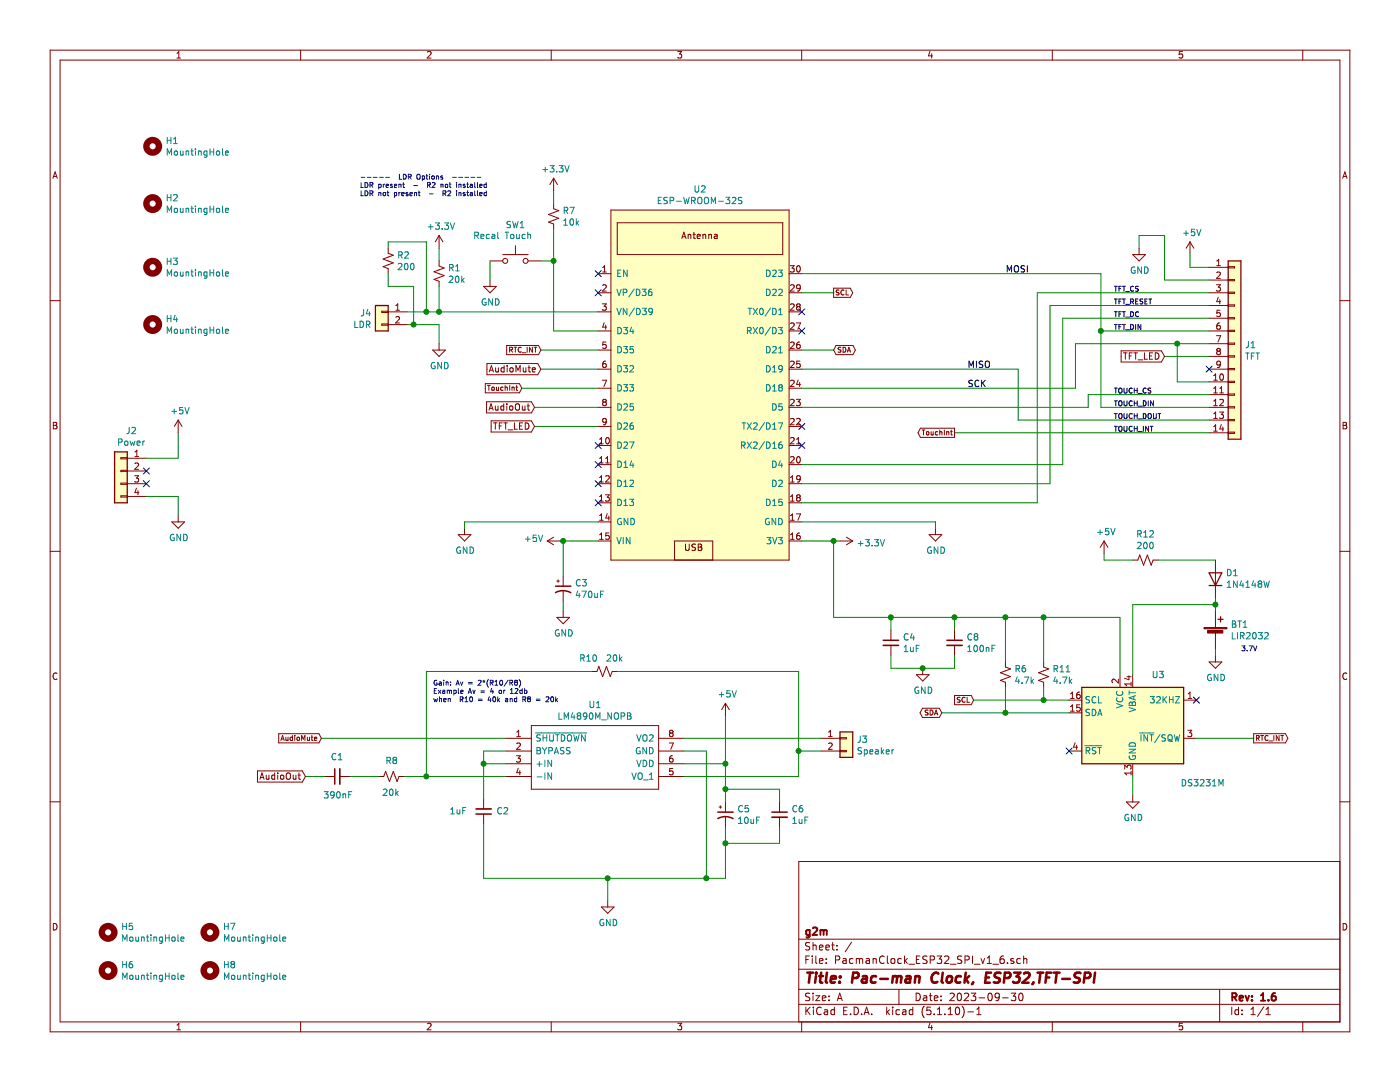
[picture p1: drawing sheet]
EESchema Schematic File Version 4
EELAYER 30 0
EELAYER END
$Descr A 11000 8500
encoding utf-8
Sheet 1 1
Title "Pac-man Clock, ESP32,TFT-SPI"
Date "2023-09-30"
Rev "1.6"
Comp "g2m"
Comment1 ""
Comment2 ""
Comment3 ""
Comment4 ""
$EndDescr
$Comp
L ESP32-DEVKITC:ESP-WROOM-32S U2
U 1 1
P 4800 2150
F 0 "U2" H 5500 2815 50  0000 C CNN
F 1 "ESP-WROOM-32S" H 5500 2724 50  0000 C CNN
F 2 "ESP32-Footprints:ESP-WROOM-32S" H 5950 1300 50  0001 C CNN
F 3 "" H 5950 1300 50  0001 C CNN
	1    4800 2150
	1    0    0    -1  
$EndComp
$Comp
L Connector_Generic:Conn_01x14 J1
U 1 1
P 9700 2700
F 0 "J1" H 9780 2692 50  0000 L CNN
F 1 "TFT" H 9780 2601 50  0000 L CNN
F 2 "Connector_PinSocket_2.54mm:PinSocket_1x14_P2.54mm_Vertical" H 9700 2700 50  0001 C CNN
F 3 "~" H 9700 2700 50  0001 C CNN
	1    9700 2700
	1    0    0    -1  
$EndComp
Wire Wire Line
	9500 2300 8150 2300
Wire Wire Line
	8150 2300 8150 3950
Wire Wire Line
	8150 3950 6300 3950
Wire Wire Line
	8250 2400 8250 3800
Wire Wire Line
	8250 3800 6300 3800
Wire Wire Line
	9500 2500 8350 2500
Wire Wire Line
	8350 2500 8350 3650
Wire Wire Line
	8350 3650 6300 3650
Wire Wire Line
	8250 2400 9500 2400
Wire Wire Line
	9500 2600 8650 2600
Wire Wire Line
	8650 2600 8650 2150
Wire Wire Line
	8650 2150 6300 2150
Wire Wire Line
	9500 2700 9250 2700
Wire Wire Line
	8450 2700 8450 3050
Wire Wire Line
	8450 3050 6300 3050
Wire Wire Line
	9500 3000 9250 3000
Wire Wire Line
	9250 3000 9250 2700
Connection ~ 9250 2700
Wire Wire Line
	9250 2700 8450 2700
Wire Wire Line
	9500 3100 8550 3100
Wire Wire Line
	8550 3100 8550 3200
Wire Wire Line
	8550 3200 6300 3200
Wire Wire Line
	9500 3200 8650 3200
Wire Wire Line
	8650 3200 8650 2600
Connection ~ 8650 2600
Wire Wire Line
	9500 3300 8000 3300
Wire Wire Line
	8000 3300 8000 2900
Wire Wire Line
	8000 2900 6300 2900
Text GLabel 9150 2800 0    50   Input ~ 0
TFT_LED
Wire Wire Line
	9500 2800 9150 2800
Text GLabel 4200 3350 0    50   Input ~ 0
TFT_LED
Wire Wire Line
	4700 3350 4200 3350
$Comp
L Device:R_Small_US R1
U 1 1
P 3450 2150
F 0 "R1" H 3518 2196 50  0000 L CNN
F 1 "20k" H 3518 2105 50  0000 L CNN
F 2 "Resistor_SMD:R_0805_2012Metric_Pad1.20x1.40mm_HandSolder" H 3450 2150 50  0001 C CNN
F 3 "~" H 3450 2150 50  0001 C CNN
	1    3450 2150
	1    0    0    -1  
$EndComp
Wire Wire Line
	3450 2450 3450 2250
Wire Wire Line
	3450 2450 4700 2450
$Comp
L power:GND #PWR03
U 1 1
P 3450 2700
F 0 "#PWR03" H 3450 2450 50  0001 C CNN
F 1 "GND" H 3455 2527 50  0000 C CNN
F 2 "" H 3450 2700 50  0001 C CNN
F 3 "" H 3450 2700 50  0001 C CNN
	1    3450 2700
	1    0    0    -1  
$EndComp
$Comp
L power:+3.3V #PWR02
U 1 1
P 3450 1950
F 0 "#PWR02" H 3450 1800 50  0001 C CNN
F 1 "+3.3V" H 3465 2123 50  0000 C CNN
F 2 "" H 3450 1950 50  0001 C CNN
F 3 "" H 3450 1950 50  0001 C CNN
	1    3450 1950
	1    0    0    -1  
$EndComp
Wire Wire Line
	3450 1950 3450 2050
$Comp
L Device:C_Small C1
U 1 1
P 2650 6100
F 0 "C1" V 2800 6050 50  0000 L CNN
F 1 "390nF" V 2500 5975 50  0000 L CNN
F 2 "Capacitor_SMD:C_0805_2012Metric_Pad1.18x1.45mm_HandSolder" H 2650 6100 50  0001 C CNN
F 3 "~" H 2650 6100 50  0001 C CNN
	1    2650 6100
	0    -1   -1   0   
$EndComp
$Comp
L Device:C_Small C2
U 1 1
P 3800 6375
F 0 "C2" H 3650 6375 50  0000 C CNN
F 1 "1uF" H 4000 6375 50  0000 C CNN
F 2 "Capacitor_SMD:C_1206_3216Metric_Pad1.33x1.80mm_HandSolder" H 3800 6375 50  0001 C CNN
F 3 "~" H 3800 6375 50  0001 C CNN
	1    3800 6375
	-1   0    0    1   
$EndComp
$Comp
L power:+5V #PWR08
U 1 1
P 5700 5625
F 0 "#PWR08" H 5700 5475 50  0001 C CNN
F 1 "+5V" H 5715 5798 50  0000 C CNN
F 2 "" H 5700 5625 50  0001 C CNN
F 3 "" H 5700 5625 50  0001 C CNN
	1    5700 5625
	1    0    0    -1  
$EndComp
Text GLabel 4200 3200 0    50   Input ~ 0
AudioOut
Wire Wire Line
	4700 3200 4200 3200
Text GLabel 2400 6100 0    50   Input ~ 0
AudioOut
$Comp
L power:GND #PWR01
U 1 1
P 4775 7075
F 0 "#PWR01" H 4775 6825 50  0001 C CNN
F 1 "GND" H 4780 6902 50  0000 C CNN
F 2 "" H 4775 7075 50  0001 C CNN
F 3 "" H 4775 7075 50  0001 C CNN
	1    4775 7075
	1    0    0    -1  
$EndComp
$Comp
L power:GND #PWR04
U 1 1
P 3650 4150
F 0 "#PWR04" H 3650 3900 50  0001 C CNN
F 1 "GND" H 3655 3977 50  0000 C CNN
F 2 "" H 3650 4150 50  0001 C CNN
F 3 "" H 3650 4150 50  0001 C CNN
	1    3650 4150
	1    0    0    -1  
$EndComp
$Comp
L power:GND #PWR013
U 1 1
P 7350 4150
F 0 "#PWR013" H 7350 3900 50  0001 C CNN
F 1 "GND" H 7355 3977 50  0000 C CNN
F 2 "" H 7350 4150 50  0001 C CNN
F 3 "" H 7350 4150 50  0001 C CNN
	1    7350 4150
	1    0    0    -1  
$EndComp
Wire Wire Line
	6300 4100 7350 4100
Wire Wire Line
	7350 4100 7350 4150
Wire Wire Line
	4700 4100 3650 4100
Wire Wire Line
	3650 4100 3650 4150
$Comp
L power:+5V #PWR09
U 1 1
P 4400 4250
F 0 "#PWR09" H 4400 4100 50  0001 C CNN
F 1 "+5V" V 4415 4378 50  0000 L CNN
F 2 "" H 4400 4250 50  0001 C CNN
F 3 "" H 4400 4250 50  0001 C CNN
	1    4400 4250
	0    -1   -1   0   
$EndComp
$Comp
L power:+3.3V #PWR012
U 1 1
P 6600 4250
F 0 "#PWR012" H 6600 4100 50  0001 C CNN
F 1 "+3.3V" V 6615 4378 50  0000 L CNN
F 2 "" H 6600 4250 50  0001 C CNN
F 3 "" H 6600 4250 50  0001 C CNN
	1    6600 4250
	0    1    1    0   
$EndComp
Wire Wire Line
	4700 4250 4425 4250
Wire Wire Line
	6300 4250 6550 4250
NoConn ~ 4700 3950
NoConn ~ 4700 3800
NoConn ~ 4700 3650
NoConn ~ 6300 3500
NoConn ~ 6300 3350
NoConn ~ 6300 2600
NoConn ~ 6300 2450
Text Label 7900 2150 0    50   ~ 0
MOSI
Text Label 7600 2900 0    50   ~ 0
MISO
Text Label 7600 3050 0    50   ~ 0
SCK
Text Label 8750 2300 0    39   ~ 0
TFT_CS
Text Label 8750 2400 0    39   ~ 0
TFT_RESET
Text Label 8750 3100 0    39   ~ 0
TOUCH_CS
NoConn ~ 9500 2900
$Comp
L power:+5V #PWR015
U 1 1
P 9350 2000
F 0 "#PWR015" H 9350 1850 50  0001 C CNN
F 1 "+5V" H 9365 2173 50  0000 C CNN
F 2 "" H 9350 2000 50  0001 C CNN
F 3 "" H 9350 2000 50  0001 C CNN
	1    9350 2000
	1    0    0    -1  
$EndComp
Wire Wire Line
	9500 2100 9350 2100
Wire Wire Line
	9350 2100 9350 2000
$Comp
L power:GND #PWR014
U 1 1
P 8950 1950
F 0 "#PWR014" H 8950 1700 50  0001 C CNN
F 1 "GND" H 8955 1777 50  0000 C CNN
F 2 "" H 8950 1950 50  0001 C CNN
F 3 "" H 8950 1950 50  0001 C CNN
	1    8950 1950
	1    0    0    -1  
$EndComp
Wire Wire Line
	9500 2200 9150 2200
Wire Wire Line
	9150 2200 9150 1850
Wire Wire Line
	9150 1850 8950 1850
Wire Wire Line
	8950 1850 8950 1950
$Comp
L power:+5V #PWR017
U 1 1
P 1400 3400
F 0 "#PWR017" H 1400 3250 50  0001 C CNN
F 1 "+5V" H 1415 3573 50  0000 C CNN
F 2 "" H 1400 3400 50  0001 C CNN
F 3 "" H 1400 3400 50  0001 C CNN
	1    1400 3400
	1    0    0    -1  
$EndComp
$Comp
L Connector_Generic:Conn_01x02 J3
U 1 1
P 6650 5800
F 0 "J3" H 6730 5792 50  0000 L CNN
F 1 "Speaker" H 6730 5701 50  0000 L CNN
F 2 "Connector_JST:JST_XH_B2B-XH-A_1x02_P2.50mm_Vertical" H 6650 5800 50  0001 C CNN
F 3 "~" H 6650 5800 50  0001 C CNN
	1    6650 5800
	1    0    0    -1  
$EndComp
Text GLabel 4250 2900 0    50   Input ~ 0
AudioMute
Wire Wire Line
	4700 2900 4250 2900
Wire Wire Line
	9500 3400 7500 3400
Text Label 8750 3400 0    39   ~ 0
TOUCH_INT
Text Label 8750 3300 0    39   ~ 0
TOUCH_DOUT
Text Label 8750 3200 0    39   ~ 0
TOUCH_DIN
Text Label 8750 2500 0    39   ~ 0
TFT_DC
Text Label 8750 2600 0    39   ~ 0
TFT_DIN
$Comp
L Connector_Generic:Conn_01x02 J4
U 1 1
P 3000 2450
F 0 "J4" H 3080 2442 50  0000 L CNN
F 1 "LDR" H 3080 2351 50  0000 L CNN
F 2 "Connector_JST:JST_XH_B2B-XH-A_1x02_P2.50mm_Vertical" H 3000 2450 50  0001 C CNN
F 3 "~" H 3000 2450 50  0001 C CNN
	1    3000 2450
	-1   0    0    -1  
$EndComp
Wire Wire Line
	3200 2450 3350 2450
Connection ~ 3450 2450
Wire Wire Line
	3200 2550 3250 2550
Wire Wire Line
	3450 2550 3450 2700
$Comp
L Mechanical:MountingHole H4
U 1 1
P 1200 2550
F 0 "H4" H 1300 2596 50  0000 L CNN
F 1 "MountingHole" H 1300 2505 50  0000 L CNN
F 2 "MountingHole:MountingHole_2.7mm_M2.5_DIN965" H 1200 2550 50  0001 C CNN
F 3 "~" H 1200 2550 50  0001 C CNN
	1    1200 2550
	1    0    0    -1  
$EndComp
$Comp
L Mechanical:MountingHole H3
U 1 1
P 1200 2100
F 0 "H3" H 1300 2146 50  0000 L CNN
F 1 "MountingHole" H 1300 2055 50  0000 L CNN
F 2 "MountingHole:MountingHole_2.7mm_M2.5_DIN965" H 1200 2100 50  0001 C CNN
F 3 "~" H 1200 2100 50  0001 C CNN
	1    1200 2100
	1    0    0    -1  
$EndComp
$Comp
L Mechanical:MountingHole H2
U 1 1
P 1200 1600
F 0 "H2" H 1300 1646 50  0000 L CNN
F 1 "MountingHole" H 1300 1555 50  0000 L CNN
F 2 "MountingHole:MountingHole_2.7mm_M2.5_DIN965" H 1200 1600 50  0001 C CNN
F 3 "~" H 1200 1600 50  0001 C CNN
	1    1200 1600
	1    0    0    -1  
$EndComp
$Comp
L Mechanical:MountingHole H1
U 1 1
P 1200 1150
F 0 "H1" H 1300 1196 50  0000 L CNN
F 1 "MountingHole" H 1300 1105 50  0000 L CNN
F 2 "MountingHole:MountingHole_2.7mm_M2.5_DIN965" H 1200 1150 50  0001 C CNN
F 3 "~" H 1200 1150 50  0001 C CNN
	1    1200 1150
	1    0    0    -1  
$EndComp
$Comp
L Mechanical:MountingHole H5
U 1 1
P 850 7325
F 0 "H5" H 950 7371 50  0000 L CNN
F 1 "MountingHole" H 950 7280 50  0000 L CNN
F 2 "MountingHole:MountingHole_2.7mm_M2.5_DIN965" H 850 7325 50  0001 C CNN
F 3 "~" H 850 7325 50  0001 C CNN
	1    850  7325
	1    0    0    -1  
$EndComp
$Comp
L Mechanical:MountingHole H7
U 1 1
P 1650 7325
F 0 "H7" H 1750 7371 50  0000 L CNN
F 1 "MountingHole" H 1750 7280 50  0000 L CNN
F 2 "MountingHole:MountingHole_2.7mm_M2.5_DIN965" H 1650 7325 50  0001 C CNN
F 3 "~" H 1650 7325 50  0001 C CNN
	1    1650 7325
	1    0    0    -1  
$EndComp
$Comp
L Mechanical:MountingHole H6
U 1 1
P 850 7625
F 0 "H6" H 950 7671 50  0000 L CNN
F 1 "MountingHole" H 950 7580 50  0000 L CNN
F 2 "MountingHole:MountingHole_2.7mm_M2.5_DIN965" H 850 7625 50  0001 C CNN
F 3 "~" H 850 7625 50  0001 C CNN
	1    850  7625
	1    0    0    -1  
$EndComp
$Comp
L Mechanical:MountingHole H8
U 1 1
P 1650 7625
F 0 "H8" H 1750 7671 50  0000 L CNN
F 1 "MountingHole" H 1750 7580 50  0000 L CNN
F 2 "MountingHole:MountingHole_2.7mm_M2.5_DIN965" H 1650 7625 50  0001 C CNN
F 3 "~" H 1650 7625 50  0001 C CNN
	1    1650 7625
	1    0    0    -1  
$EndComp
NoConn ~ 4700 3500
$Comp
L Connector_Generic:Conn_01x04 J2
U 1 1
P 950 3700
F 0 "J2" H 868 4017 50  0000 C CNN
F 1 "Power" H 868 3926 50  0000 C CNN
F 2 "Connector_JST:JST_XH_B4B-XH-A_1x04_P2.50mm_Vertical" H 950 3700 50  0001 C CNN
F 3 "~" H 950 3700 50  0001 C CNN
	1    950  3700
	-1   0    0    -1  
$EndComp
Wire Wire Line
	1150 3600 1400 3600
Wire Wire Line
	1400 3600 1400 3400
$Comp
L power:GND #PWR016
U 1 1
P 1400 4050
F 0 "#PWR016" H 1400 3800 50  0001 C CNN
F 1 "GND" H 1405 3877 50  0000 C CNN
F 2 "" H 1400 4050 50  0001 C CNN
F 3 "" H 1400 4050 50  0001 C CNN
	1    1400 4050
	1    0    0    -1  
$EndComp
Wire Wire Line
	1150 3900 1400 3900
Wire Wire Line
	1400 3900 1400 4050
NoConn ~ 1150 3700
NoConn ~ 1150 3800
NoConn ~ 4700 2150
$Comp
L Switch:SW_Push SW1
U 1 1
P 4050 2050
F 0 "SW1" H 4050 2335 50  0000 C CNN
F 1 "Recal Touch" H 3950 2250 50  0000 C CNN
F 2 "Tactile-switch:FSM2JRT_gm" H 4050 2250 50  0001 C CNN
F 3 "~" H 4050 2250 50  0001 C CNN
	1    4050 2050
	1    0    0    -1  
$EndComp
$Comp
L power:GND #PWR06
U 1 1
P 3850 2200
F 0 "#PWR06" H 3850 1950 50  0001 C CNN
F 1 "GND" H 3855 2027 50  0000 C CNN
F 2 "" H 3850 2200 50  0001 C CNN
F 3 "" H 3850 2200 50  0001 C CNN
	1    3850 2200
	1    0    0    -1  
$EndComp
$Comp
L Device:R_Small_US R7
U 1 1
P 4350 1700
F 0 "R7" H 4418 1746 50  0000 L CNN
F 1 "10k" H 4418 1655 50  0000 L CNN
F 2 "Resistor_SMD:R_0805_2012Metric_Pad1.20x1.40mm_HandSolder" H 4350 1700 50  0001 C CNN
F 3 "~" H 4350 1700 50  0001 C CNN
	1    4350 1700
	1    0    0    -1  
$EndComp
$Comp
L power:+3.3V #PWR021
U 1 1
P 4350 1500
F 0 "#PWR021" H 4350 1350 50  0001 C CNN
F 1 "+3.3V" H 4365 1673 50  0000 C CNN
F 2 "" H 4350 1500 50  0001 C CNN
F 3 "" H 4350 1500 50  0001 C CNN
	1    4350 1500
	1    0    0    -1  
$EndComp
Wire Wire Line
	4350 1500 4350 1600
Wire Wire Line
	4350 1800 4350 2050
Wire Wire Line
	4250 2050 4350 2050
Wire Wire Line
	3850 2050 3850 2200
Wire Wire Line
	4700 2600 4350 2600
Wire Wire Line
	4350 2600 4350 2050
Connection ~ 4350 2050
NoConn ~ 4700 2300
Connection ~ 3350 2450
Wire Wire Line
	3350 2450 3450 2450
Wire Wire Line
	3250 2250 3250 2550
Connection ~ 3250 2550
Wire Wire Line
	3250 2550 3450 2550
$Comp
L Device:R_Small_US R8
U 1 1
P 3075 6100
F 0 "R8" V 2950 6050 50  0000 L CNN
F 1 "20k" V 3200 6025 50  0000 L CNN
F 2 "Resistor_SMD:R_0805_2012Metric_Pad1.20x1.40mm_HandSolder" H 3075 6100 50  0001 C CNN
F 3 "~" H 3075 6100 50  0001 C CNN
	1    3075 6100
	0    1    1    0   
$EndComp
$Comp
L Device:R_Small_US R10
U 1 1
P 4750 5275
F 0 "R10" V 4850 5325 50  0000 L CNN
F 1 "20k" V 4850 5125 50  0000 L CNN
F 2 "Resistor_SMD:R_0805_2012Metric_Pad1.20x1.40mm_HandSolder" H 4750 5275 50  0001 C CNN
F 3 "~" H 4750 5275 50  0001 C CNN
	1    4750 5275
	0    -1   -1   0   
$EndComp
$Comp
L Timer_RTC:DS3231M U3
U 1 1
P 8900 5700
F 0 "U3" H 9100 6100 50  0000 C CNN
F 1 "DS3231M" H 9450 5250 50  0000 C CNN
F 2 "Package_SO:SOIC-16W_7.5x10.3mm_P1.27mm" H 8900 5100 50  0001 C CNN
F 3 "http://datasheets.maximintegrated.com/en/ds/DS3231.pdf" H 9170 5750 50  0001 C CNN
	1    8900 5700
	1    0    0    -1  
$EndComp
$Comp
L Device:Battery_Cell BT1
U 1 1
P 9550 5000
F 0 "BT1" H 9668 5096 50  0000 L CNN
F 1 "LIR2032" H 9668 5005 50  0000 L CNN
F 2 "KiCab_g2m_Lib:2032BatteryHolderHoriz" V 9550 5060 50  0001 C CNN
F 3 "~" V 9550 5060 50  0001 C CNN
	1    9550 5000
	1    0    0    -1  
$EndComp
$Comp
L Device:R_Small_US R12
U 1 1
P 9000 4400
F 0 "R12" V 8795 4400 50  0000 C CNN
F 1 "200" V 8886 4400 50  0000 C CNN
F 2 "Resistor_SMD:R_0805_2012Metric_Pad1.20x1.40mm_HandSolder" H 9000 4400 50  0001 C CNN
F 3 "~" H 9000 4400 50  0001 C CNN
	1    9000 4400
	0    1    1    0   
$EndComp
Wire Wire Line
	9550 4700 9550 4750
Wire Wire Line
	6550 4250 6550 4850
Wire Wire Line
	6550 4850 7000 4850
Wire Wire Line
	8800 4850 8800 5300
Connection ~ 6550 4250
Wire Wire Line
	6550 4250 6600 4250
$Comp
L power:GND #PWR0101
U 1 1
P 8900 6250
F 0 "#PWR0101" H 8900 6000 50  0001 C CNN
F 1 "GND" H 8905 6077 50  0000 C CNN
F 2 "" H 8900 6250 50  0001 C CNN
F 3 "" H 8900 6250 50  0001 C CNN
	1    8900 6250
	1    0    0    -1  
$EndComp
Wire Wire Line
	8900 6100 8900 6250
$Comp
L Device:R_Small_US R11
U 1 1
P 8200 5300
F 0 "R11" H 8268 5346 50  0000 L CNN
F 1 "4.7k" H 8268 5255 50  0000 L CNN
F 2 "Resistor_SMD:R_0805_2012Metric_Pad1.20x1.40mm_HandSolder" H 8200 5300 50  0001 C CNN
F 3 "~" H 8200 5300 50  0001 C CNN
	1    8200 5300
	1    0    0    -1  
$EndComp
$Comp
L Device:R_Small_US R6
U 1 1
P 7900 5300
F 0 "R6" H 7968 5346 50  0000 L CNN
F 1 "4.7k" H 7968 5255 50  0000 L CNN
F 2 "Resistor_SMD:R_0805_2012Metric_Pad1.20x1.40mm_HandSolder" H 7900 5300 50  0001 C CNN
F 3 "~" H 7900 5300 50  0001 C CNN
	1    7900 5300
	1    0    0    -1  
$EndComp
Wire Wire Line
	8200 5200 8200 4850
Connection ~ 8200 4850
Wire Wire Line
	8200 4850 8800 4850
Wire Wire Line
	7900 5200 7900 4850
Connection ~ 7900 4850
Wire Wire Line
	7900 4850 8200 4850
Wire Wire Line
	8400 5500 8200 5500
Wire Wire Line
	8200 5500 8200 5400
Wire Wire Line
	8400 5600 7900 5600
Wire Wire Line
	7900 5600 7900 5400
Text GLabel 9850 5800 2    39   Output ~ 0
RTC_INT
Wire Wire Line
	9400 5800 9850 5800
Text GLabel 4250 2750 0    39   Input ~ 0
RTC_INT
Wire Wire Line
	4250 2750 4700 2750
Text GLabel 6550 2300 2    39   Output ~ 0
SCL
Wire Wire Line
	6300 2300 6550 2300
Text GLabel 6550 2750 2    39   BiDi ~ 0
SDA
Wire Wire Line
	6300 2750 6550 2750
Text GLabel 7650 5500 0    39   Input ~ 0
SCL
Text GLabel 7400 5600 0    39   BiDi ~ 0
SDA
Wire Wire Line
	7650 5500 8200 5500
Connection ~ 8200 5500
Wire Wire Line
	7400 5600 7900 5600
Connection ~ 7900 5600
$Comp
L Device:C_Small C8
U 1 1
P 7500 5050
F 0 "C8" H 7592 5096 50  0000 L CNN
F 1 "100nF" H 7592 5005 50  0000 L CNN
F 2 "Capacitor_SMD:C_0805_2012Metric_Pad1.18x1.45mm_HandSolder" H 7500 5050 50  0001 C CNN
F 3 "~" H 7500 5050 50  0001 C CNN
	1    7500 5050
	1    0    0    -1  
$EndComp
$Comp
L Device:C_Small C4
U 1 1
P 7000 5050
F 0 "C4" H 7092 5096 50  0000 L CNN
F 1 "1uF" H 7092 5005 50  0000 L CNN
F 2 "Capacitor_SMD:C_1206_3216Metric_Pad1.33x1.80mm_HandSolder" H 7000 5050 50  0001 C CNN
F 3 "~" H 7000 5050 50  0001 C CNN
	1    7000 5050
	1    0    0    -1  
$EndComp
Wire Wire Line
	7000 4950 7000 4850
Connection ~ 7000 4850
Wire Wire Line
	7000 4850 7500 4850
Wire Wire Line
	7500 4950 7500 4850
Connection ~ 7500 4850
Wire Wire Line
	7500 4850 7900 4850
$Comp
L power:GND #PWR0102
U 1 1
P 7250 5250
F 0 "#PWR0102" H 7250 5000 50  0001 C CNN
F 1 "GND" H 7255 5077 50  0000 C CNN
F 2 "" H 7250 5250 50  0001 C CNN
F 3 "" H 7250 5250 50  0001 C CNN
	1    7250 5250
	1    0    0    -1  
$EndComp
Wire Wire Line
	7500 5150 7500 5250
Wire Wire Line
	7500 5250 7250 5250
Wire Wire Line
	7000 5150 7000 5250
Wire Wire Line
	7000 5250 7250 5250
Connection ~ 7250 5250
NoConn ~ 9400 5500
NoConn ~ 8400 5900
$Comp
L Device:R_Small_US R2
U 1 1
P 3050 2050
F 0 "R2" H 3118 2096 50  0000 L CNN
F 1 "200" H 3118 2005 50  0000 L CNN
F 2 "Resistor_SMD:R_0805_2012Metric_Pad1.20x1.40mm_HandSolder" H 3050 2050 50  0001 C CNN
F 3 "~" H 3050 2050 50  0001 C CNN
	1    3050 2050
	1    0    0    -1  
$EndComp
Wire Wire Line
	3050 1950 3050 1900
Wire Wire Line
	3350 1900 3350 2450
Wire Wire Line
	3050 1900 3350 1900
Wire Wire Line
	3050 2250 3050 2150
Wire Wire Line
	3050 2250 3250 2250
Wire Wire Line
	8900 4750 8900 5300
Connection ~ 9550 4750
Wire Wire Line
	9550 4750 9550 4800
$Comp
L power:GND #PWR0103
U 1 1
P 9550 5150
F 0 "#PWR0103" H 9550 4900 50  0001 C CNN
F 1 "GND" H 9555 4977 50  0000 C CNN
F 2 "" H 9550 5150 50  0001 C CNN
F 3 "" H 9550 5150 50  0001 C CNN
	1    9550 5150
	1    0    0    -1  
$EndComp
Wire Wire Line
	9550 5100 9550 5150
Wire Wire Line
	9100 4400 9550 4400
Wire Wire Line
	8900 4750 9550 4750
Text GLabel 4100 3050 0    39   Input ~ 0
TouchInt
Wire Wire Line
	4700 3050 4100 3050
Text GLabel 7500 3400 0    39   Output ~ 0
TouchInt
$Comp
L Diode:1N4148W D1
U 1 1
P 9550 4550
F 0 "D1" V 9596 4470 50  0000 R CNN
F 1 "1N4148W" V 9505 4470 50  0000 R CNN
F 2 "Diode_SMD:D_SOD-123" H 9550 4375 50  0001 C CNN
F 3 "https://www.vishay.com/docs/85748/1n4148w.pdf" H 9550 4550 50  0001 C CNN
	1    9550 4550
	0    -1   -1   0   
$EndComp
$Comp
L Device:CP1_Small C5
U 1 1
P 5700 6400
F 0 "C5" H 5791 6446 50  0000 L CNN
F 1 "10uF" H 5791 6355 50  0000 L CNN
F 2 "Capacitor_THT:CP_Radial_D4.0mm_P1.50mm" H 5700 6400 50  0001 C CNN
F 3 "~" H 5700 6400 50  0001 C CNN
	1    5700 6400
	1    0    0    -1  
$EndComp
Text Notes 9750 5125 0    39   ~ 0
3.7V
$Comp
L power:+5V #PWR0104
U 1 1
P 8675 4350
F 0 "#PWR0104" H 8675 4200 50  0001 C CNN
F 1 "+5V" H 8690 4523 50  0000 C CNN
F 2 "" H 8675 4350 50  0001 C CNN
F 3 "" H 8675 4350 50  0001 C CNN
	1    8675 4350
	1    0    0    -1  
$EndComp
Wire Wire Line
	8675 4350 8675 4400
Wire Wire Line
	8675 4400 8900 4400
Wire Wire Line
	6275 6100 6275 5900
Wire Wire Line
	6275 5900 6450 5900
Wire Wire Line
	4850 5275 6275 5275
Wire Wire Line
	6275 5275 6275 5900
Connection ~ 6275 5900
Wire Wire Line
	4650 5275 3350 5275
Wire Wire Line
	3350 5275 3350 6100
Wire Wire Line
	3175 6100 3350 6100
Wire Wire Line
	2750 6100 2975 6100
Wire Wire Line
	2400 6100 2550 6100
Wire Wire Line
	3975 6000 3800 6000
Wire Wire Line
	3800 6000 3800 5900
Wire Wire Line
	3800 5900 3975 5900
Wire Wire Line
	3800 6000 3800 6275
Connection ~ 3800 6000
Wire Wire Line
	3800 6475 3800 6900
Wire Wire Line
	5375 5900 5550 5900
Wire Wire Line
	5550 5900 5550 6900
Wire Wire Line
	5700 6000 5700 5625
Wire Wire Line
	5700 6300 5700 6200
Connection ~ 5700 6000
Wire Wire Line
	5375 6100 6275 6100
Wire Wire Line
	5375 6000 5700 6000
Wire Wire Line
	6450 5800 5375 5800
Text GLabel 2525 5800 0    39   Input ~ 0
AudioMute
Wire Wire Line
	5700 6500 5700 6625
Wire Wire Line
	5700 6900 5550 6900
$Comp
L Device:CP1_Small C3
U 1 1
P 4425 4625
F 0 "C3" H 4516 4671 50  0000 L CNN
F 1 "470uF" H 4516 4580 50  0000 L CNN
F 2 "Capacitor_THT:CP_Radial_D8.0mm_P3.50mm" H 4425 4625 50  0001 C CNN
F 3 "~" H 4425 4625 50  0001 C CNN
	1    4425 4625
	1    0    0    -1  
$EndComp
$Comp
L power:GND #PWR05
U 1 1
P 4425 4800
F 0 "#PWR05" H 4425 4550 50  0001 C CNN
F 1 "GND" H 4430 4627 50  0000 C CNN
F 2 "" H 4425 4800 50  0001 C CNN
F 3 "" H 4425 4800 50  0001 C CNN
	1    4425 4800
	1    0    0    -1  
$EndComp
Wire Wire Line
	4425 4725 4425 4800
Wire Wire Line
	4425 4525 4425 4250
Connection ~ 4425 4250
Wire Wire Line
	4425 4250 4400 4250
$Comp
L Device:C_Small C6
U 1 1
P 6125 6400
F 0 "C6" H 6217 6446 50  0000 L CNN
F 1 "1uF" H 6217 6355 50  0000 L CNN
F 2 "Capacitor_SMD:C_0805_2012Metric_Pad1.18x1.45mm_HandSolder" H 6125 6400 50  0001 C CNN
F 3 "~" H 6125 6400 50  0001 C CNN
	1    6125 6400
	1    0    0    -1  
$EndComp
Wire Wire Line
	6125 6300 6125 6200
Wire Wire Line
	6125 6200 5700 6200
Connection ~ 5700 6200
Wire Wire Line
	5700 6200 5700 6000
Wire Wire Line
	6125 6500 6125 6625
Wire Wire Line
	6125 6625 5700 6625
Connection ~ 5700 6625
Wire Wire Line
	5700 6625 5700 6900
Text Notes 3400 5525 0    39   ~ 0
Gain: Av = 2*(R10/R8)\nExample Av = 4 or 12db \nwhen  R10 = 40k and R8 = 20k
$Comp
L SamacSys_Parts:LM4890M_NOPB U1
U 1 1
P 3975 5800
F 0 "U1" H 4675 6065 50  0000 C CNN
F 1 "LM4890M_NOPB" H 4675 5974 50  0000 C CNN
F 2 "Package_SO:SOIC-8_3.9x4.9mm_P1.27mm" H 5225 5900 50  0001 L CNN
F 3 "http://www.ti.com/lit/ds/symlink/lm4890.pdf" H 5225 5800 50  0001 L CNN
F 4 "Audio power amplifier,LM4890M SOIC8" H 5225 5700 50  0001 L CNN "Description"
F 5 "1.75" H 5225 5600 50  0001 L CNN "Height"
F 6 "Texas Instruments" H 5225 5500 50  0001 L CNN "Manufacturer_Name"
F 7 "LM4890M/NOPB" H 5225 5400 50  0001 L CNN "Manufacturer_Part_Number"
F 8 "926-LM4890M/NOPB" H 5225 5300 50  0001 L CNN "Mouser Part Number"
F 9 "https://www.mouser.co.uk/ProductDetail/Texas-Instruments/LM4890M-NOPB?qs=QbsRYf82W3H2uo8qVqZ%252BRw%3D%3D" H 5225 5200 50  0001 L CNN "Mouser Price/Stock"
F 10 "LM4890M/NOPB" H 5225 5100 50  0001 L CNN "Arrow Part Number"
F 11 "https://www.arrow.com/en/products/lm4890mnopb/texas-instruments?region=nac" H 5225 5000 50  0001 L CNN "Arrow Price/Stock"
	1    3975 5800
	1    0    0    -1  
$EndComp
Wire Wire Line
	3975 6100 3350 6100
Connection ~ 3350 6100
Wire Wire Line
	5550 6900 4775 6900
Wire Wire Line
	4775 6900 4775 7075
Connection ~ 5550 6900
Wire Wire Line
	3800 6900 4775 6900
Connection ~ 4775 6900
Wire Wire Line
	3975 5800 2525 5800
Text Notes 2825 1550 0    39   ~ 0
-----  LDR Options  -----\nLDR present  -  R2 not installed\nLDR not present  -  R2 installed
$EndSCHEMATC
